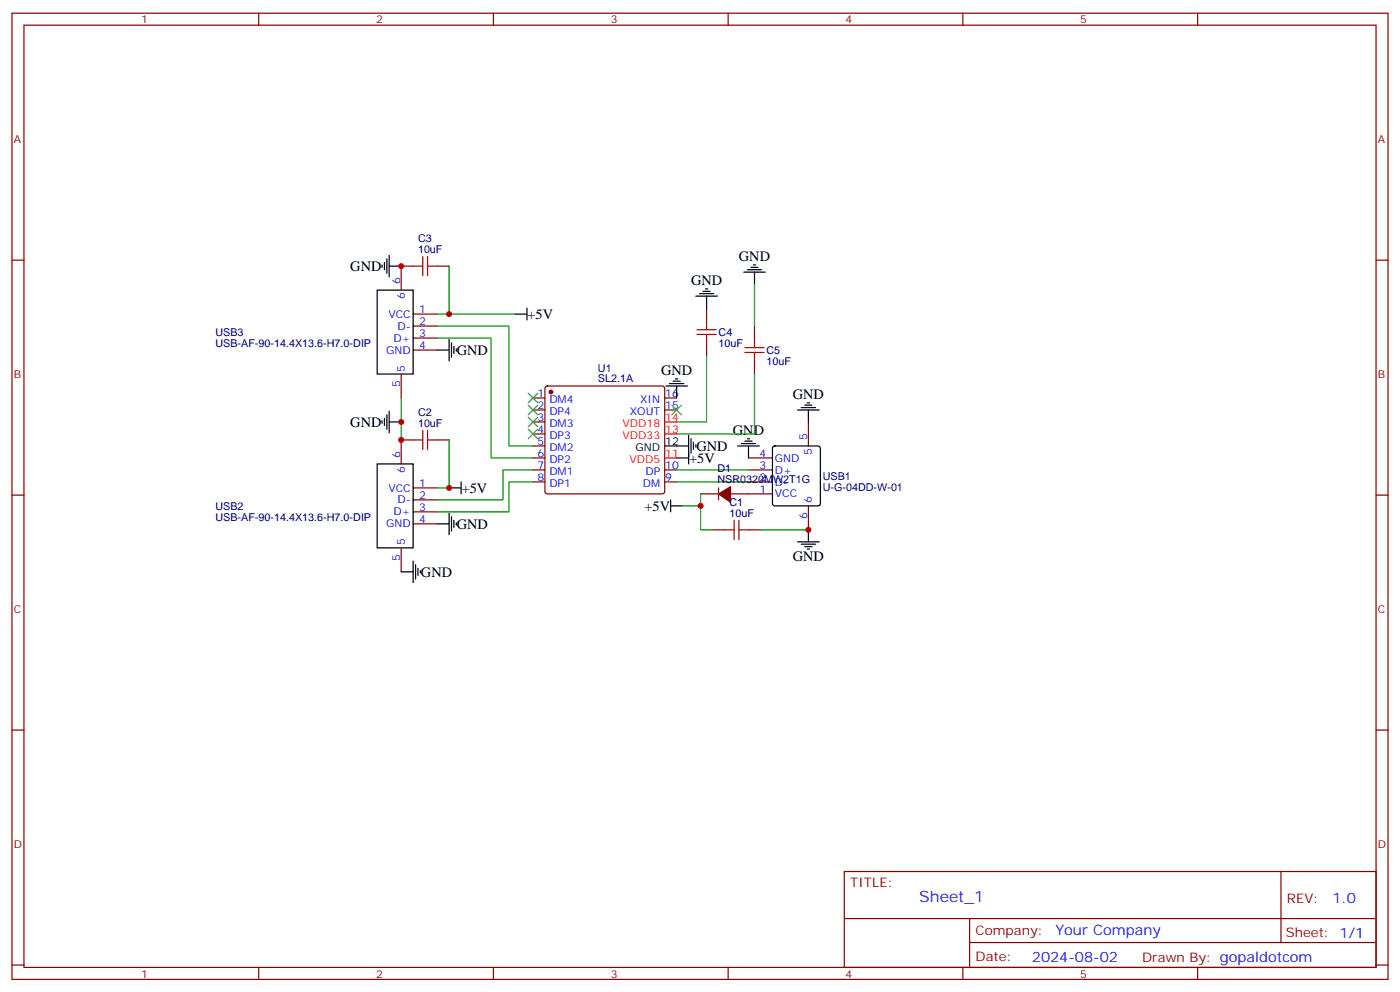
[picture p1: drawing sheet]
<svg xmlns="http://www.w3.org/2000/svg" width="412mm" height="292mm" viewBox="0 0 412 292" stroke-linecap="round" stroke-linejoin="round" font-family="sans-serif">
<g fill="none" stroke="#870000" stroke-width=".35">
<path d="M3.5 3.9h405.4v284.3h-405.4zM7.1 7.4h398.2v277.3h-398.2zM76.2 3.9v3.5M145.3 3.9v3.5M214.5 3.9v3.5M283.6 3.9v3.5M352.8 3.9v3.5M3.5 76.6h3.6M121.7 78.3h-3.5v7.1M128.8 78.3h3.5M405.3 76.6h3.6M121.7 92.4h7.1"/>
<path d="M121.7 96h7.1M121.7 99.5h7.1M208.1 90.7v3.5M222.2 96v3.5M118.2 110.1v7M121.7 103h7.1M157 117.1h3.5M160.7 113.8l.5-.2h33.9l.5 .2 .2 .5v30.3l-.2 .5-.5 .2h-33.9l-.5-.2-.2-.5v-30.3zM195.8 117.1h3.5M208.1 101.2v3.6M222.2 106.5v3.6M121.7 129.5h-3.5v7"/>
<path d="M128.8 129.5h3.5M157 134.8h3.5M157 138.3h3.5M157 120.6h3.5M157 124.2h3.5M157 127.7h3.5M157 131.2h3.5M195.8 138.3h3.5M195.8 120.6h3.5M220.5 134.8h7M220.5 138.3h7M238.1 124.2v7"/>
<path d="M3.5 145.7h3.6M121.7 143.6h7.1M121.7 147.1h7.1M121.7 150.6h7.1M121.7 154.2h7.1M157 141.8h3.5M195.8 141.8h3.5M206.4 145.3h5.3M209.9 155.9h3.5M211.7 143.6v3.5M215.2 145.3h12.3M220.5 141.8h7"/>
<path d="M220.5 155.9h3.5M238.1 148.9v7M405.3 145.7h3.6M118.2 161.2v7.1M3.5 214.8h3.6M405.3 214.8h3.6M248.7 256.5h156.6v28.2h-156.6zM377.3 256.5v20.9M248.7 270.3h156.5M285.6 277.4h119.6M285.6 270.3v14.1M3.5 284h3.6"/>
<path d="M76.2 284.7v3.5M145.3 284.7v3.5M214.5 284.7v3.5M283.6 284.7v3.5M352.8 284.7v3.5M405.3 284h3.6"/>
</g>
<g fill="none" stroke="#000" stroke-width=".35">
<path d="M112.5 78v.7M113.2 77.3v2.1M113.9 76.2v4.2M114.7 75.1v6.4M114.7 78.3h3.5M220.1 79.4h4.3M221.2 78.7h2.1M221.9 78h.7M111.1 85.4h10.6v24.7h-10.6zM132.3 99.8v6.4M151.7 92.4h3.5M155.2 90.7v3.5"/>
<path d="M205 87.1h6.3M206 86.4h4.3M207.1 85.7h2.1M207.8 85h.7M208.1 87.1v3.6M219.1 80.1h6.3M222.2 80.1v3.5M128.8 103h3.5M133 100.9v4.2M133.7 102v2.1M134.4 102.7v.7M196.1 113.6h6.4"/>
<path d="M197.2 112.9h4.2M198.3 112.2h2.1M199 111.5h.7M199.3 113.6v3.5M236 119.9h4.2M237.1 119.2h2.1M237.8 118.5h.7M111.1 136.5h10.6v24.7h-10.6zM112.5 123.8v.7M113.2 123.1v2.1M113.9 122.1v4.2M114.7 124.2h3.5"/>
<path d="M114.7 121v6.4M195.8 131.2h7M199.3 134.8h3.5M202.8 128.1v8.4M203.6 129.1v4.2M204.3 130.2v2.1M205 130.9v.7M217.3 131.2h6.4M218.4 130.5h4.2M219.4 129.8h2.1M220.1 129.1h.7M220.5 131.2v3.6"/>
<path d="M227.8 131.4l.4-.2h12.7l.5 .2 .3 .5v16.3l-.3 .5-.5 .2h-12.7l-.5-.3-.2-.4v-16.3zM234.9 120.6h6.4M238.1 120.6v3.6M128.8 154.2h3.5M132.3 151v6.3M132.3 143.6h3.5M133 152v4.3M133.7 153.1v2.1M134.4 153.8v.7M135.8 141.8v3.5M197.6 148.9h3.5M197.6 147.1v3.5"/>
<path d="M234.9 159.5h6.4M238.1 155.9v3.6M118.2 168.3h3.5M121.7 165.1v6.3M122.4 166.2v4.2M123.1 167.2v2.1M123.8 167.9v.7M236 160.2h4.2M237.1 160.9h2.1M237.8 161.6h.7"/>
</g>
<g fill="#870000" stroke="#870000" stroke-width=".35">
<path d="M211.7 145.3l3.5-2.1v4.6z"/>
<circle cx="162.3" cy="115.4" r=".53"/>
</g>
<path d="M195.8 134.8h3.5M195.8 127.7h3.5M195.8 124.2h3.5" fill="none" stroke="#f00" stroke-width=".35"/>
<g fill="none" stroke="#008700" stroke-width=".35">
<path d="M132.3 78.3v14.1M128.8 99.5h15.8v35.3h12.4M128.8 96h21.1v35.2h7.1M128.8 92.4h22.9M222.2 83.6v12.4M118.2 117.1v12.4M208.1 104.8v19.4h-8.8M222.2 110.1v17.6h-22.9M132.3 129.5v14.1h-3.5M157 138.3h-8.8v8.8h-19.4M199.3 138.3h21.2M157 141.8h-7.1v8.8h-21.1"/>
<path d="M199.3 141.8h21.2M206.4 145.3v3.6h-5.3M206.4 148.9v7h3.5M224 155.9h14.1"/>
</g>
<g fill="none" stroke="#a10000" stroke-width=".35">
<path d="M121.7 78.3h2.8M124.5 75.5v5.6M125.9 75.5v5.6M125.9 78.3h2.9M205.3 98.4h5.7M205.3 97h5.7M208.1 94.2v2.8M208.1 98.4v2.8M222.2 99.5v2.8M219.4 102.3h5.7M219.4 103.7h5.7M222.2 103.7v2.8"/>
<path d="M121.7 129.5h2.8M124.5 126.6v5.7M125.9 129.5h2.9M125.9 126.6v5.7M213.4 155.9h2.9M216.3 153.1v5.7M217.7 155.9h2.8M217.7 153.1v5.7"/>
</g>
<path d="M155.6 115.7l2.8 2.8M155.6 119.2l2.8 2.9M158.4 115.7l-2.8 2.8M158.4 119.2l-2.8 2.9M197.9 119.2l2.8 2.9M200.7 119.2l-2.8 2.9M155.6 122.8l2.8 2.8M155.6 126.3l2.8 2.8M158.4 122.8l-2.8 2.8M158.4 126.3l-2.8 2.8" fill="none" stroke="#3c3" stroke-width=".35"/>
<g fill="#c00">
<circle cx="118.2" cy="124.2" r=".88"/>
<circle cx="206.4" cy="148.9" r=".88"/>
<circle cx="238.1" cy="155.9" r=".88"/>
<circle cx="118.2" cy="129.5" r=".88"/>
<circle cx="132.3" cy="143.6" r=".88"/>
<circle cx="118.2" cy="78.3" r=".88"/>
<circle cx="132.3" cy="92.4" r=".88"/>
</g>
<text font-size="4.6" fill="#00f" x="270.8" y="265.5">Sheet_1</text>
<g font-size="4.2">
<text x="217.7" y="76.9">GND</text>
<text x="103.2" y="79.7">GND</text>
<text x="203.6" y="83.9">GND</text>
<text x="155.4" y="93.8">+5V</text>
<text x="134.6" y="104.4">GND</text>
<text x="194.7" y="110.4">GND</text>
<text x="233.5" y="117.4">GND</text>
<text x="103.2" y="125.6">GND</text>
<text x="215.9" y="128">GND</text>
<text x="203" y="136.2">+5V</text>
<text x="205.1" y="132.6">GND</text>
<text x="136" y="145">+5V</text>
<text x="134.6" y="155.6">GND</text>
<text x="189.8" y="150.3">+5V</text>
<text x="233.5" y="165.1">GND</text>
<text x="124" y="169.7">GND</text>
</g>
<g font-size="4.2" fill="#00f">
<text x="392.5" y="265.7">1.0</text>
<text x="310.9" y="275.3">Your Company</text>
<text x="304" y="283.1">2024-08-02</text>
</g>
<g font-size="3.9" fill="#800">
<text x="250.5" y="261.1">TITLE:</text>
<text x="379.1" y="265.7">REV:</text>
<text x="287.4" y="275.3">Company:</text>
<text x="378.7" y="275.9">Sheet: 1/1</text>
<text x="287.4" y="282.9">Date:</text>
<text x="336.4" y="283">Drawn By: gopaldotcom</text>
</g>
<g font-size="3.2" fill="#800">
<text x="41.6" y="6.9">1</text>
<text x="110.8" y="6.9">2</text>
<text x="179.9" y="6.9">3</text>
<text x="249.1" y="6.9">4</text>
<text x="318.2" y="6.9">5</text>
<text x="4.1" y="42">A</text>
<text x="405.9" y="42">A</text>
<text x="4.1" y="111.1">B</text>
<text x="405.9" y="111.1">B</text>
<text x="4.1" y="180.3">C</text>
<text x="405.9" y="180.3">C</text>
<text x="4.1" y="249.4">D</text>
<text x="405.9" y="249.4">D</text>
<text x="41.6" y="287.7">1</text>
<text x="110.8" y="287.7">2</text>
<text x="179.9" y="287.7">3</text>
<text x="249.1" y="287.7">4</text>
<text x="318.2" y="287.7">5</text>
</g>
<g font-size="3.2" fill="#000080">
<text x="123.1" y="71.3">C3</text>
<text x="123.1" y="74.4">10uF</text>
<text x="63.5" y="98.9">USB3</text>
<text x="211.7" y="98.9">C4</text>
<text x="63.5" y="102">USB-AF-90-14.4X13.6-H7.0-DIP</text>
<text x="211.7" y="102">10uF</text>
<text x="225.8" y="107.3">10uF</text>
<text x="225.8" y="104.2">C5</text>
<text x="176.1" y="112.5">SL2.1A</text>
<text x="176.1" y="109.4">U1</text>
<text x="123.1" y="125.6">10uF</text>
<text x="123.1" y="122.4">C2</text>
<text x="211.3" y="142.2">NSR0320MW2T1G</text>
<text x="211.3" y="139">D1</text>
<text x="242.4" y="141.2">USB1</text>
<text x="214.9" y="148.9">C1</text>
<text x="242.4" y="144.4">U-G-04DD-W-01</text>
<text x="63.5" y="153.2">USB-AF-90-14.4X13.6-H7.0-DIP</text>
<text x="63.5" y="150">USB2</text>
<text x="214.9" y="152">10uF</text>
</g>
<g font-size="3.2" fill="#00f">
<text x="117.8" y="83.6" transform="rotate(-90 117.8 83.6)">6</text>
<text x="119.2" y="88.1" transform="rotate(-90 119.2 88.1)">6</text>
<text x="114.4" y="93.5">VCC</text>
<text x="123.5" y="92.1">1</text>
<text x="123.5" y="95.6">2</text>
<text x="116" y="100.5">D+</text>
<text x="117.1" y="97">D-</text>
<text x="123.5" y="99.1">3</text>
<text x="113.7" y="104.1">GND</text>
<text x="123.5" y="102.7">4</text>
<text x="117.8" y="113.8" transform="rotate(-90 117.8 113.8)">5</text>
<text x="119.2" y="109.4" transform="rotate(-90 119.2 109.4)">5</text>
<text x="158.3" y="116.8">1</text>
<text x="161.8" y="118.5">DM4</text>
<text x="188.6" y="118.5">XIN</text>
<text x="196" y="116.8">16</text>
<text x="158.3" y="120.3">2</text>
<text x="158.3" y="123.8">3</text>
<text x="161.8" y="122.1">DP4</text>
<text x="161.8" y="125.6">DM3</text>
<text x="185.5" y="122.1">XOUT</text>
<text x="196" y="120.3">15</text>
<text x="158.3" y="127.4">4</text>
<text x="158.3" y="130.9">5</text>
<text x="161.8" y="129.1">DP3</text>
<text x="237.8" y="129.5" transform="rotate(-90 237.8 129.5)">5</text>
<text x="117.8" y="134.8" transform="rotate(-90 117.8 134.8)">6</text>
<text x="158.3" y="134.4">6</text>
<text x="158.3" y="137.9">7</text>
<text x="161.8" y="132.6">DM2</text>
<text x="161.8" y="136.2">DP2</text>
<text x="196" y="137.9">10</text>
<text x="223.8" y="134.4">4</text>
<text x="223.8" y="137.9">3</text>
<text x="228.2" y="135.8">GND</text>
<text x="239.2" y="134" transform="rotate(-90 239.2 134)">5</text>
<text x="119.2" y="139.2" transform="rotate(-90 119.2 139.2)">6</text>
<text x="123.5" y="143.2">1</text>
<text x="158.3" y="141.5">8</text>
<text x="161.8" y="139.7">DM1</text>
<text x="161.8" y="143.2">DP1</text>
<text x="189.4" y="143.2">DM</text>
<text x="190.1" y="139.7">DP</text>
<text x="196" y="141.5">9</text>
<text x="223.8" y="141.5">2</text>
<text x="228.2" y="139.3">D+</text>
<text x="228.2" y="142.9">D-</text>
<text x="114.4" y="144.6">VCC</text>
<text x="117.1" y="148.2">D-</text>
<text x="123.5" y="146.8">2</text>
<text x="223.8" y="145">1</text>
<text x="228.2" y="146.4">VCC</text>
<text x="239.2" y="148.2" transform="rotate(-90 239.2 148.2)">6</text>
<text x="113.7" y="155.2">GND</text>
<text x="116" y="151.7">D+</text>
<text x="123.5" y="150.3">3</text>
<text x="123.5" y="153.8">4</text>
<text x="237.8" y="152.7" transform="rotate(-90 237.8 152.7)">6</text>
<text x="119.2" y="160.5" transform="rotate(-90 119.2 160.5)">5</text>
<text x="117.8" y="165" transform="rotate(-90 117.8 165)">5</text>
</g>
<g font-size="3.2" fill="#f00">
<text x="183.4" y="125.6">VDD18</text>
<text x="196" y="123.8">14</text>
<text x="183.4" y="129.1">VDD33</text>
<text x="196" y="127.4">13</text>
<text x="185.4" y="136.2">VDD5</text>
<text x="196" y="134.4">11</text>
</g>
<g font-size="3.2">
<text x="196" y="130.9">12</text>
<text x="187.2" y="132.6">GND</text>
</g>
</svg>
